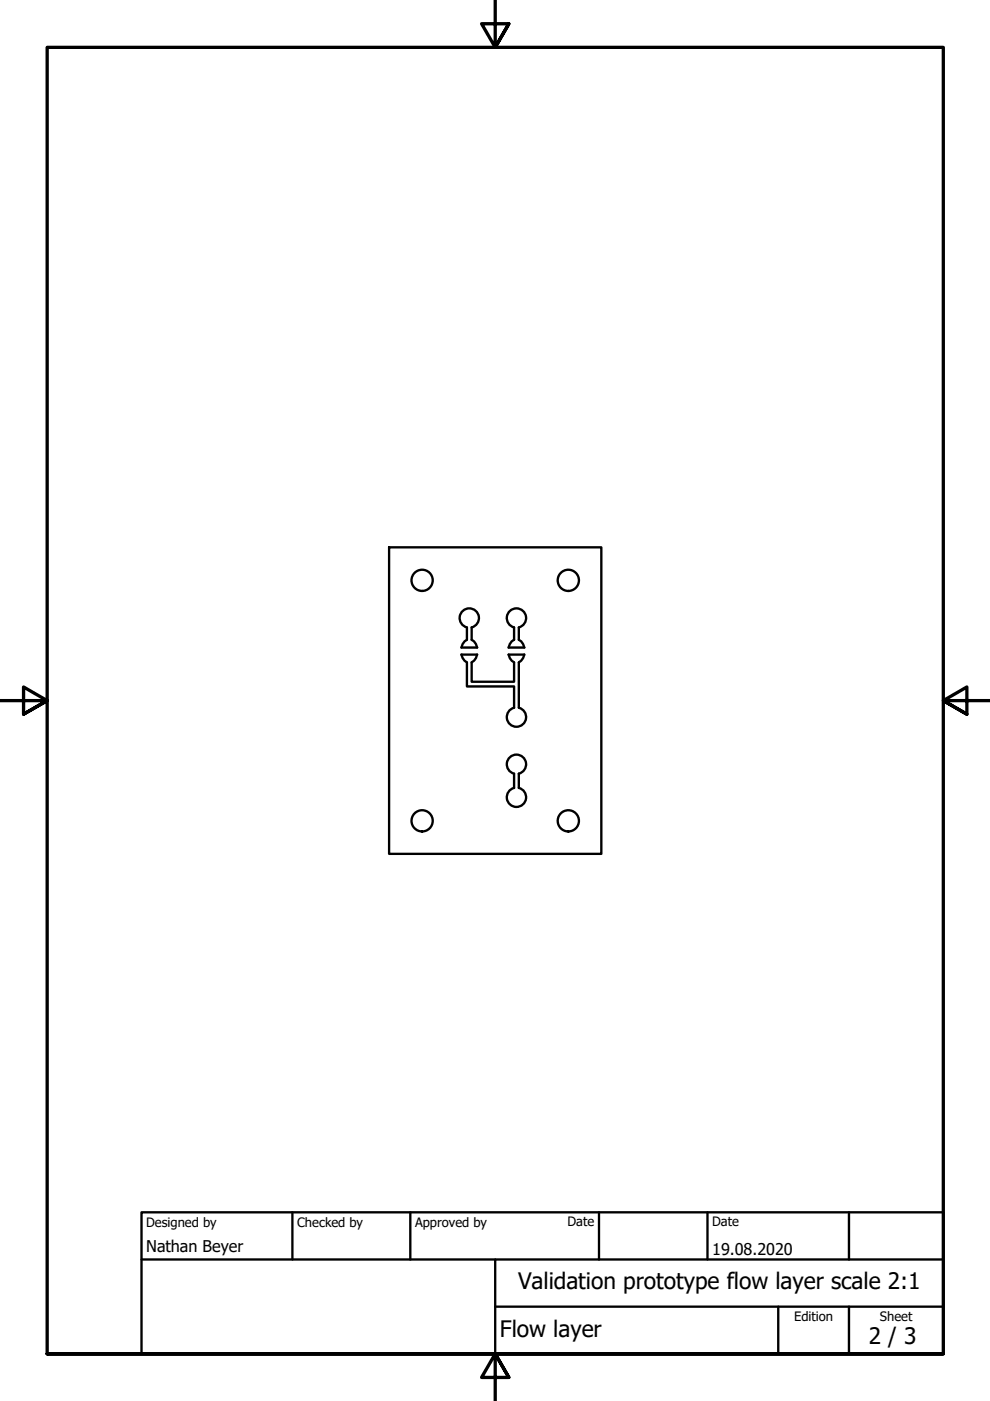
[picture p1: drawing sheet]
<svg xmlns="http://www.w3.org/2000/svg" width="210mm" height="297mm" viewBox="0 0 210 297" stroke-linecap="round" stroke-linejoin="round" font-family="sans-serif">
<!-- layer: Visible (ISO) -->
<g fill="none" stroke="#000" stroke-width=".5">
<path d="M82.5 116h45v65h-45zM97.8 138.8h3.4l-.3 .7-.4 .6-.5 .3v4.1h9v-4.1l-.5-.3-.4-.6-.3-.7h3.4l-.3 .7-.4 .6-.5 .3v9.7a2.05 2.05 0 0 1 1.2 3.1 2.05 2.05 0 0 1-3.4 0 2.05 2.05 0 0 1 1.2-3.1v-4.6h-10v-5.1l-.5-.3-.4-.6zM98.1 129.5a2.05 2.05 0 0 1 3.2 .6 2.05 2.05 0 0 1-1.3 2.9v2.6l.5 .4 .7 1.3h-3.4l.7-1.3 .5-.4v-2.6a2.05 2.05 0 0 1-.9-3.5zM108.1 129.5a2.05 2.05 0 0 1 3.2 .6 2.05 2.05 0 0 1-1.3 2.9v2.6l.5 .4 .7 1.3h-3.4l.7-1.3 .5-.4v-2.6a2.05 2.05 0 0 1-.9-3.5zM108.1 160.5a2.05 2.05 0 0 1 3.2 .6 2.05 2.05 0 0 1-1.3 2.9v3.1a2.05 2.05 0 0 1 1.2 3.1 2.05 2.05 0 0 1-3.4 0 2.05 2.05 0 0 1 1.2-3.1v-3.1a2.05 2.05 0 0 1-.9-3.5z"/>
<circle cx="89.5" cy="123" r="2.25"/>
<circle cx="120.5" cy="123" r="2.25"/>
<circle cx="89.5" cy="174" r="2.25"/>
<circle cx="120.5" cy="174" r="2.25"/>
</g>
<!-- layer: Border (ISO) -->
<path d="M105 0v10l-2.9-5h5.8l-2.9 5 2.9-5M0 148.5h10l-5-2.8v5.7l5-2.9-5 2.9M210 148.5h-10l5-2.8v5.7l-5-2.9 5 2.9M10 287v-277h190v277h-190h190M107.9 292l-2.9-5 2.9 5h-5.8l2.9-5v10" fill="none" stroke="#000" stroke-width=".7"/>
<!-- layer: Title (ISO) -->
<path d="M30 257h170v30h-170zM62 257v10M87 257v10M127 257v10M150 257v10M180 257v10M30 267h170M105 277h95M105 267v20M165 277v10M180 277v10" fill="none" stroke="#000" stroke-width=".5"/>
<g font-size="4.8">
<text x="109.8" y="273.4">Validation prototype flow layer scale 2:1</text>
<text x="106" y="283.4">Flow layer</text>
<text x="184.2" y="285">2 / 3</text>
</g>
<g font-size="3.4">
<text x="31" y="265.4">Nathan Beyer</text>
<text x="151" y="266">19.08.2020</text>
</g>
<g font-size="2.7">
<text x="31" y="260.1">Designed by</text>
<text x="63" y="260.1">Checked by</text>
<text x="88" y="260.1">Approved by</text>
<text x="120.3" y="260">Date</text>
<text x="151" y="260">Date</text>
<text x="168.4" y="280.1">Edition</text>
<text x="186.6" y="280.1">Sheet</text>
</g>
</svg>
